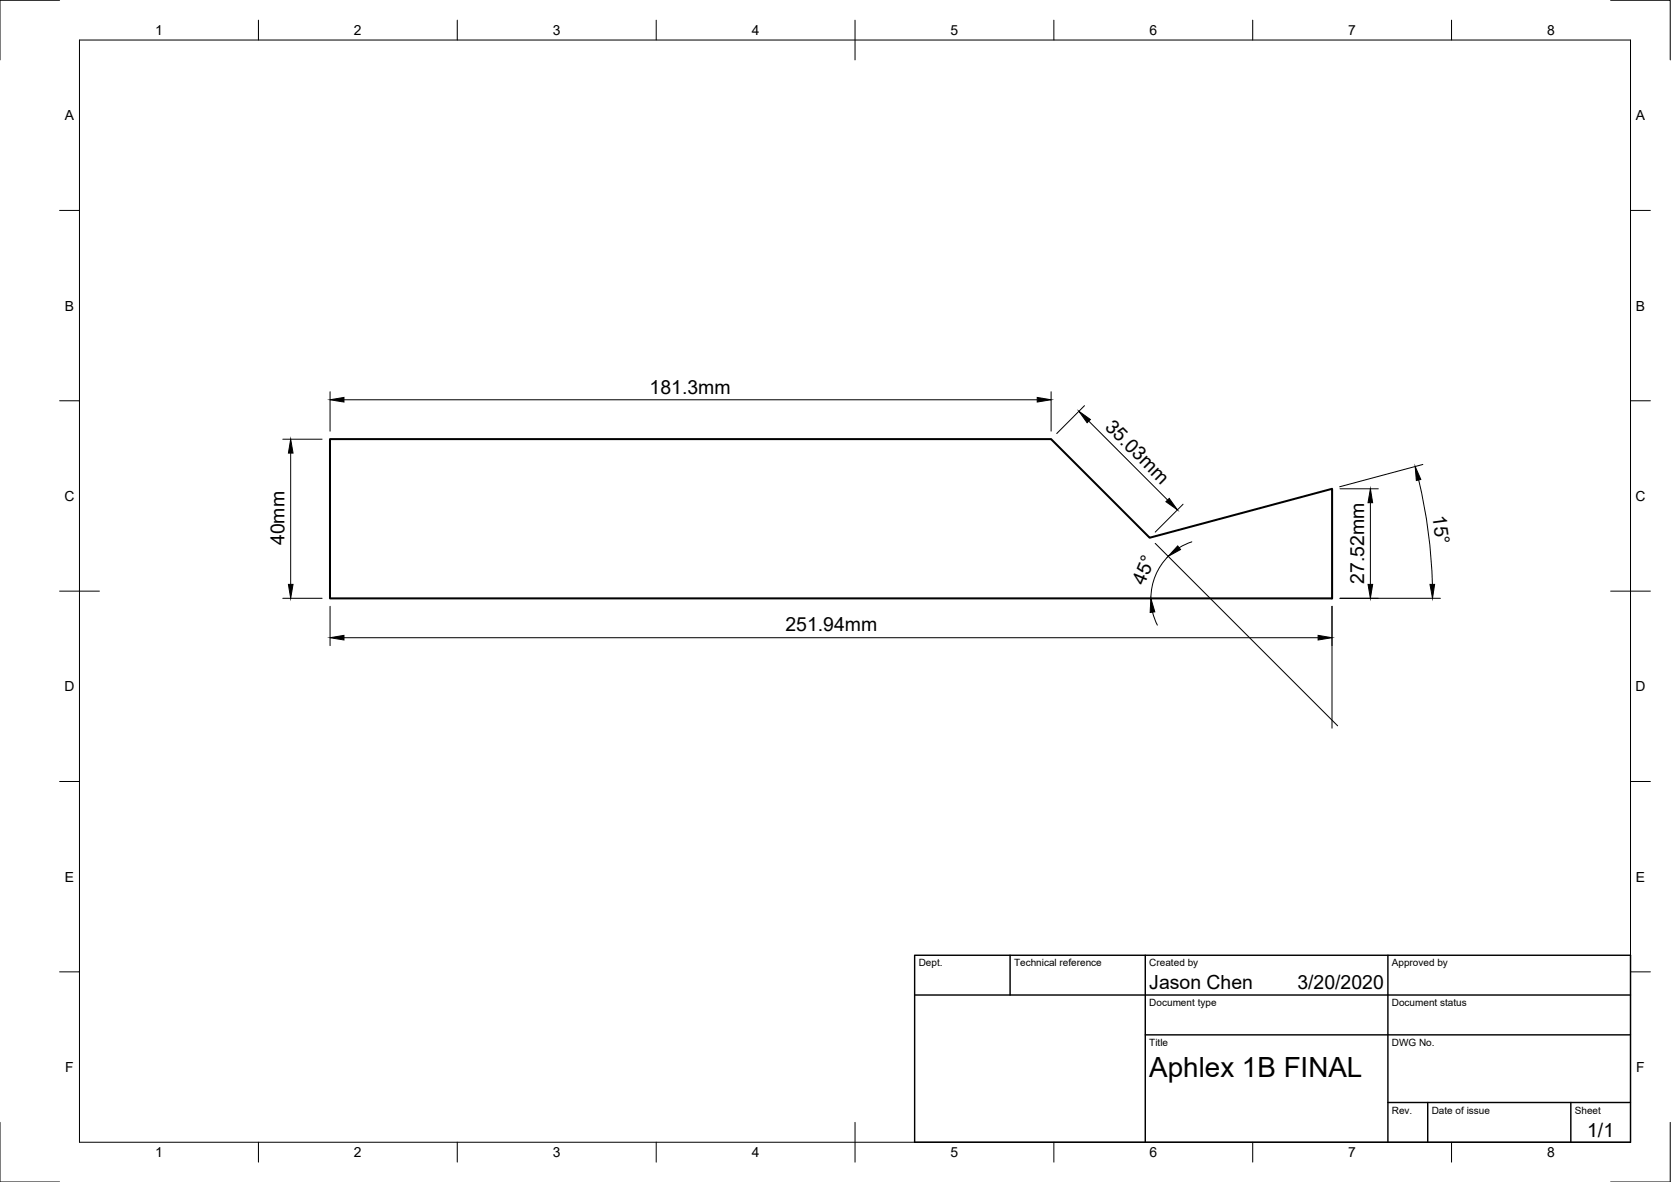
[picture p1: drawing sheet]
<svg xmlns="http://www.w3.org/2000/svg" width="420mm" height="297mm" viewBox="0 0 420 297" stroke-linecap="round" stroke-linejoin="round" font-family="sans-serif">
<!-- layer: Visible -->
<path d="M83 110.3h181.3l24.8 24.8 45.8-12.3v27.6h-251.9z" fill="none" stroke="#000" stroke-width=".51"/>
<!-- layer: Border -->
<g fill="none" stroke="#000" stroke-width=".25">
<path d="M15 .1h-15v15M20 10.1h390v276.9h-390zM65 5.1v5M115 5.1v5M165 5.1v5M215 5.1v10M265 5.1v5M315 5.1v5M365 5.1v5M405 .1h15v15M15 52.9h5M410 52.9h5"/>
<path d="M15 100.7h5M410 100.7h5M15 148.6h10M405 148.6h10M15 196.4h5M410 196.4h5M15 244.2h5M410 244.2h5M0 282.1v14.9h15M65 287v5M115 287v5M165 287v5"/>
<path d="M215 282.1v9.9M265 287v5M315 287v5M365 287v5M420 282.1v14.9h-15"/>
</g>
<!-- layer: TitleBlock -->
<path d="M230 240.1h180v46.9h-180zM230 250h180M254 240.1v9.9M288 240.1v46.9M349 240.1v46.9M288 260.1h122M349 277.1h61M359 277.1v9.9M395 277.1v9.9" fill="none" stroke="#000" stroke-width=".36"/>
<!-- layer: Dimensions -->
<g fill="none" stroke="#000" stroke-width=".25">
<path d="M83 98.5v9.9M264.3 98.5v9.9M71.1 110.4h9.9M73.1 113.9v33M86.5 100.5h174.3M272.7 101.9l-7 7.1M273.8 105.8l19.8 19.9M357.8 116.7l-21 5.6M290.5 136.6l45.8 45.8M293.8 139.8a14.9 14.9 0 0 0-4.4 10.5M297.5 126.7l-7 7M299.7 136.2l-3.2 1.4"/>
<path d="M336.9 122.8h9.7M344.6 126.3v20.6M356.7 120.6a128 128 0 0 1 3.5 26.2M71.1 150.4h9.9M83 152.4v9.8M289.8 153.8l1.2 3.3M334.9 152.4v30.6M336.9 150.4h25.3M86.5 160.3h244.9"/>
</g>
<g fill="#000" stroke="#000" stroke-width=".25">
<path d="M83 100.5l3.5-.6v1.1zM260.8 99.9l3.5 .6-3.5 .5zM73.1 110.4l.6 3.5h-1.2zM271.3 103.4l2.9 2-.9 .8zM293.2 126.1l.8-.8 2.1 2.8zM296.1 137.2l.7 .9-3.1 1.7zM344.6 122.8l.5 3.5h-1.1zM355.8 117.2l1.5 3.3-1.2 .3zM72.5 146.9h1.2l-.6 3.5zM83 160.3l3.5-.6v1.1zM289.4 150.4l1 3.4-1.2 .1zM331.4 159.7l3.5 .6-3.5 .5z"/>
<path d="M344 146.9h1.1l-.5 3.5zM359.6 146.9h1.1l-.5 3.5z"/>
</g>
<text font-size="7" x="289" y="270.6">Aphlex 1B FINAL</text>
<g font-size="4.9">
<text x="163.3" y="98.9">181.3mm</text>
<text x="277.6" y="107.5" transform="rotate(45 277.6 107.5)">35.03mm</text>
<text x="360.2" y="129.7" transform="rotate(82 360.2 129.7)">15°</text>
<text x="71.5" y="137" transform="rotate(-90 71.5 137)">40mm</text>
<text x="287.7" y="147.3" transform="rotate(-67 287.7 147.3)">45°</text>
<text x="343" y="146.7" transform="rotate(-90 343 146.7)">27.52mm</text>
<text x="197.5" y="158.7">251.94mm</text>
<text x="289" y="248.5">Jason Chen</text>
<text x="326.2" y="248.5">3/20/2020</text>
<text x="399.1" y="285.7">1/1</text>
</g>
<g font-size="3.5">
<text x="39" y="8.8">1</text>
<text x="89" y="8.8">2</text>
<text x="139" y="8.8">3</text>
<text x="189" y="8.8">4</text>
<text x="239" y="8.8">5</text>
<text x="289" y="8.8">6</text>
<text x="339" y="8.8">7</text>
<text x="389" y="8.8">8</text>
<text x="16.3" y="30.2">A</text>
<text x="411.3" y="30.2">A</text>
<text x="16.3" y="78">B</text>
<text x="411.3" y="78">B</text>
<text x="16.2" y="125.9">C</text>
<text x="411.2" y="125.9">C</text>
<text x="16.2" y="173.7">D</text>
<text x="411.2" y="173.7">D</text>
<text x="16.3" y="221.6">E</text>
<text x="411.3" y="221.6">E</text>
<text x="16.4" y="269.4">F</text>
<text x="411.4" y="269.4">F</text>
<text x="39" y="290.8">1</text>
<text x="89" y="290.8">2</text>
<text x="139" y="290.8">3</text>
<text x="189" y="290.8">4</text>
<text x="239" y="290.8">5</text>
<text x="289" y="290.8">6</text>
<text x="339" y="290.8">7</text>
<text x="389" y="290.8">8</text>
</g>
<g font-size="2.5">
<text x="231" y="242.9">Dept.</text>
<text x="255" y="242.9">Technical reference</text>
<text x="289" y="242.9">Created by</text>
<text x="350" y="242.9">Approved by</text>
<text x="289" y="252.8">Document type</text>
<text x="350" y="252.8">Document status</text>
<text x="289" y="262.9">Title</text>
<text x="350" y="262.9">DWG No.</text>
<text x="350" y="279.9">Rev.</text>
<text x="360" y="279.9">Date of issue</text>
<text x="396" y="279.9">Sheet</text>
</g>
</svg>
